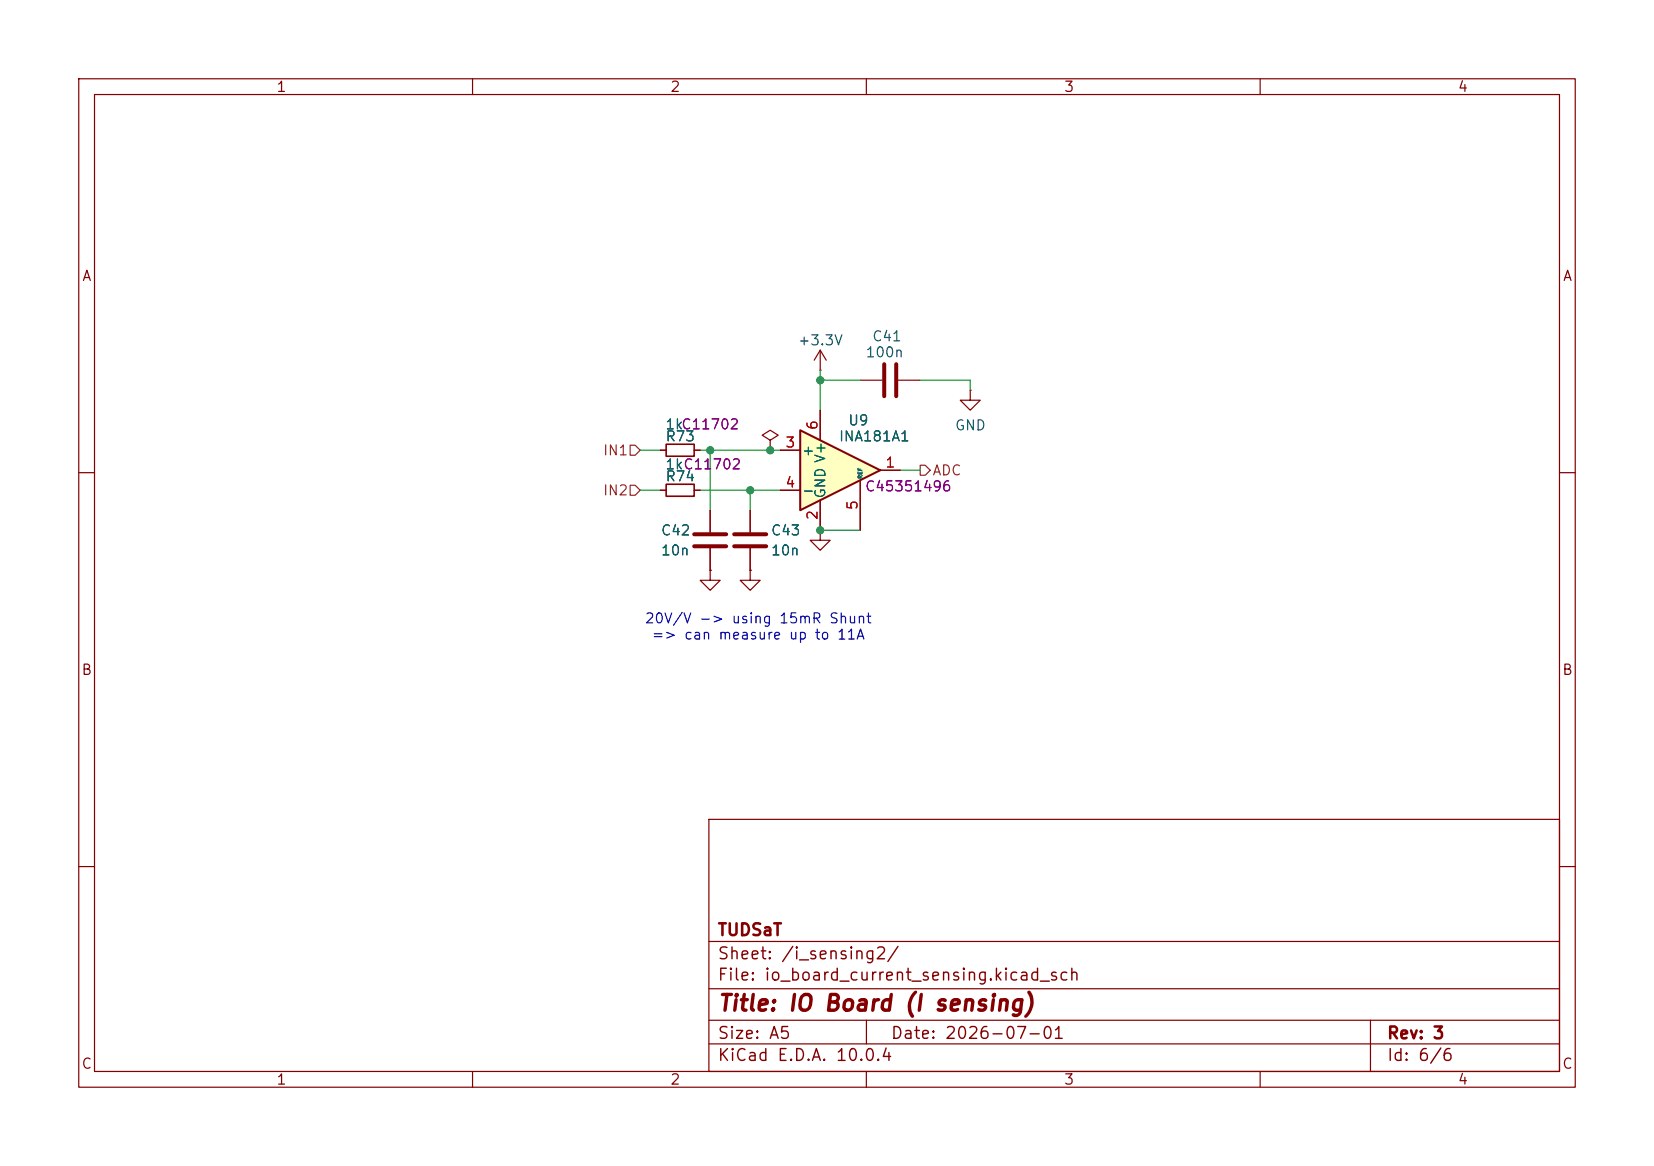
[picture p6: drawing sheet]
<svg xmlns="http://www.w3.org/2000/svg" width="210mm" height="148mm" viewBox="0 0 210 148" stroke-linecap="round" stroke-linejoin="round" font-family="sans-serif">
<g fill="none" stroke="#840000" stroke-width=".15">
<path d="M10 10h190v128h-190zM12 12h186v124h-186zM60 10v2M110 10v2M160 10v2M83.8 57.2h.8M88.1 57.2h.8M97.8 55.9l1-.7-1-.6-1 .6 1 .7v1.3M97.8 57.2h.1M104.1 47h.1M104.1 44.5l-.7 1.2M104.1 44.5l.8 1.2"/>
<path d="M104.1 44.5v2.5M109.2 48.3h2.8M114 48.3h2.8M123.2 49.5v1.3h1.3l-1.3 1.3-1.3-1.3h1.3M123.2 49.5h.1M10 60h2M198 60h2M10 110h2M90 104h108v32h-108zM90 119.5h108M198 110h2M60 136v2"/>
<path d="M90 132.5h108M90 129.5h108M90 125.5h108M110 136v2M110 129.5v3M160 136v2M174 129.5v6.5"/>
</g>
<path d="M84.6 56.4h3.5v1.5h-3.5z" fill="none" stroke="#840000" stroke-width=".2"/>
<path d="M112.3 46.2v4.1M113.8 46.2v4.1" fill="none" stroke="#840000" stroke-width=".51"/>
<path d="M101.6 54.6l10.2 5.1-10.2 5.1z" fill="#ffffc2"/>
<path d="M101.6 54.6l10.2 5.1-10.2 5.1z" fill="none" stroke="#840000" stroke-width=".25"/>
<g fill="none" stroke="#840000" stroke-width=".15">
<path d="M83.8 57.2h.8M88.1 57.2h.8M97.8 57.2h.1M99.1 57.2h2.5M104.1 52.1v3.8M111.8 59.7h2.5M83.8 62.2h.8M88.1 62.2h.8M90.2 72.4v1.3h1.2l-1.2 1.2-1.3-1.2h1.3M90.2 72.4h.1M90.2 64.8v2.8M90.2 69.6v2.8"/>
<path d="M95.2 72.4v1.3h1.3l-1.3 1.2-1.2-1.2h1.2M95.2 72.4h.1M95.2 64.8v2.8M95.2 69.6v2.8M99.1 62.2h2.5M104.1 67.3v1.3h1.3l-1.3 1.3-1.2-1.3h1.2M104.1 67.3h.1M104.1 63.5v3.8M109.2 61v6.3"/>
</g>
<path d="M84.6 61.5h3.5v1.5h-3.5z" fill="none" stroke="#840000" stroke-width=".2"/>
<path d="M88.1 67.8h4.1M88.1 69.3h4.1M93.2 67.8h4.1M93.2 69.3h4.1" fill="none" stroke="#840000" stroke-width=".51"/>
<path d="M80 56.5h.6l.7 .7-.7 .6h-.6zM116.8 59.1h.7l.6 .6-.6 .6h-.7zM80 61.6h.6l.7 .6-.7 .7h-.6z" fill="none" stroke="#725600" stroke-width=".15"/>
<path d="M81.3 57.2h2.5M88.9 57.2h10.2M90.2 57.2v7.6M104.1 48.3h5.1M104.1 47v5.1M114.3 59.7h2.5M116.8 48.3h6.4v1.2M81.3 62.2h2.5M88.9 62.2h10.2M95.2 62.2v2.6M104.1 67.3h5.1" fill="none" stroke="#009600" stroke-width=".15"/>
<g fill="#009600" stroke="#009600" stroke-width=".13">
<circle cx="104.1" cy="67.3" r=".46"/>
<circle cx="104.1" cy="48.3" r=".46"/>
<circle cx="97.8" cy="57.2" r=".46"/>
<circle cx="95.2" cy="62.2" r=".46"/>
<circle cx="90.2" cy="57.2" r=".46"/>
</g>
<text font-size="2" fill="#840000" x="91" y="128.8">Title: IO Board (I sensing)</text>
<g font-size="1.5" fill="#840000">
<text x="91" y="119.2">TUDSaT</text>
<text x="91" y="124.9">File: io_board_current_sensing.kicad_sch</text>
<text x="91" y="122.2">Sheet: /i_sensing2/</text>
<text x="91" y="135.1">KiCad E.D.A. 10.0.4</text>
<text x="91" y="132.3">Size: A5</text>
<text x="113" y="132.3">Date: 2026-07-01</text>
<text x="176" y="132.3">Rev: 3</text>
<text x="176" y="135.1">Id: 6/6</text>
</g>
<g font-size="1.3" fill="#840000">
<text x="35" y="12">1</text>
<text x="85" y="12">2</text>
<text x="135" y="12">3</text>
<text x="185" y="12">4</text>
<text x="10.3" y="36">A</text>
<text x="198.4" y="36">A</text>
<text x="10.3" y="86">B</text>
<text x="198.3" y="86">B</text>
<text x="10.3" y="136">C</text>
<text x="198.3" y="136">C</text>
<text x="35" y="138">1</text>
<text x="85" y="138">2</text>
<text x="135" y="138">3</text>
<text x="185" y="138">4</text>
</g>
<g font-size="1.3" fill="#006464">
<text x="101.2" y="44.2">+3.3V</text>
<text x="109.8" y="45.7">100n</text>
<text x="110.7" y="43.6">C41</text>
<text x="84.4" y="54.8">1kC11702</text>
<text x="84.4" y="59.9">1kC11702</text>
<text x="84.4" y="56.3">R73</text>
<text x="101.7" y="58.1">+</text>
<text x="106.4" y="56.3">INA181A1</text>
<text x="107.6" y="54.3">U9</text>
<text x="121.2" y="54.9">GND</text>
<text x="84.4" y="61.4">R74</text>
<text x="101.7" y="63.2">-</text>
<text x="105.1" y="63.4" transform="rotate(-90 105.1 63.4)">GND V+</text>
<text x="83.8" y="68.3">C42</text>
<text x="83.8" y="70.8">10n</text>
<text x="97.8" y="68.3">C43</text>
<text x="97.8" y="70.8">10n</text>
</g>
<g font-size="1.3" fill="#725600">
<text x="76.5" y="58.1">IN1</text>
<text x="76.5" y="63.2">IN2</text>
<text x="118.3" y="60.7">ADC</text>
</g>
<g font-size="1.3" fill="#a90000">
<text x="99.6" y="57.1">3</text>
<text x="104.1" y="54.7" transform="rotate(-90 104.1 54.7)">6</text>
<text x="112.3" y="59.7">1</text>
<text x="99.6" y="62.2">4</text>
<text x="109.2" y="64.8" transform="rotate(-90 109.2 64.8)">5</text>
<text x="104.1" y="66.1" transform="rotate(-90 104.1 66.1)">2</text>
</g>
<text font-size="1.3" fill="#840084" x="109.7" y="62.7">C45351496</text>
<g font-size="1.3" fill="#0000c2">
<text x="81.8" y="79.5">20V/V -&gt; using 15mR Shunt</text>
<text x="82.6" y="81.5">=&gt; can measure up to 11A</text>
</g>
<text font-size=".5" fill="#006464" x="109.6" y="60.8" transform="rotate(-90 109.6 60.8)">REF</text>
</svg>
